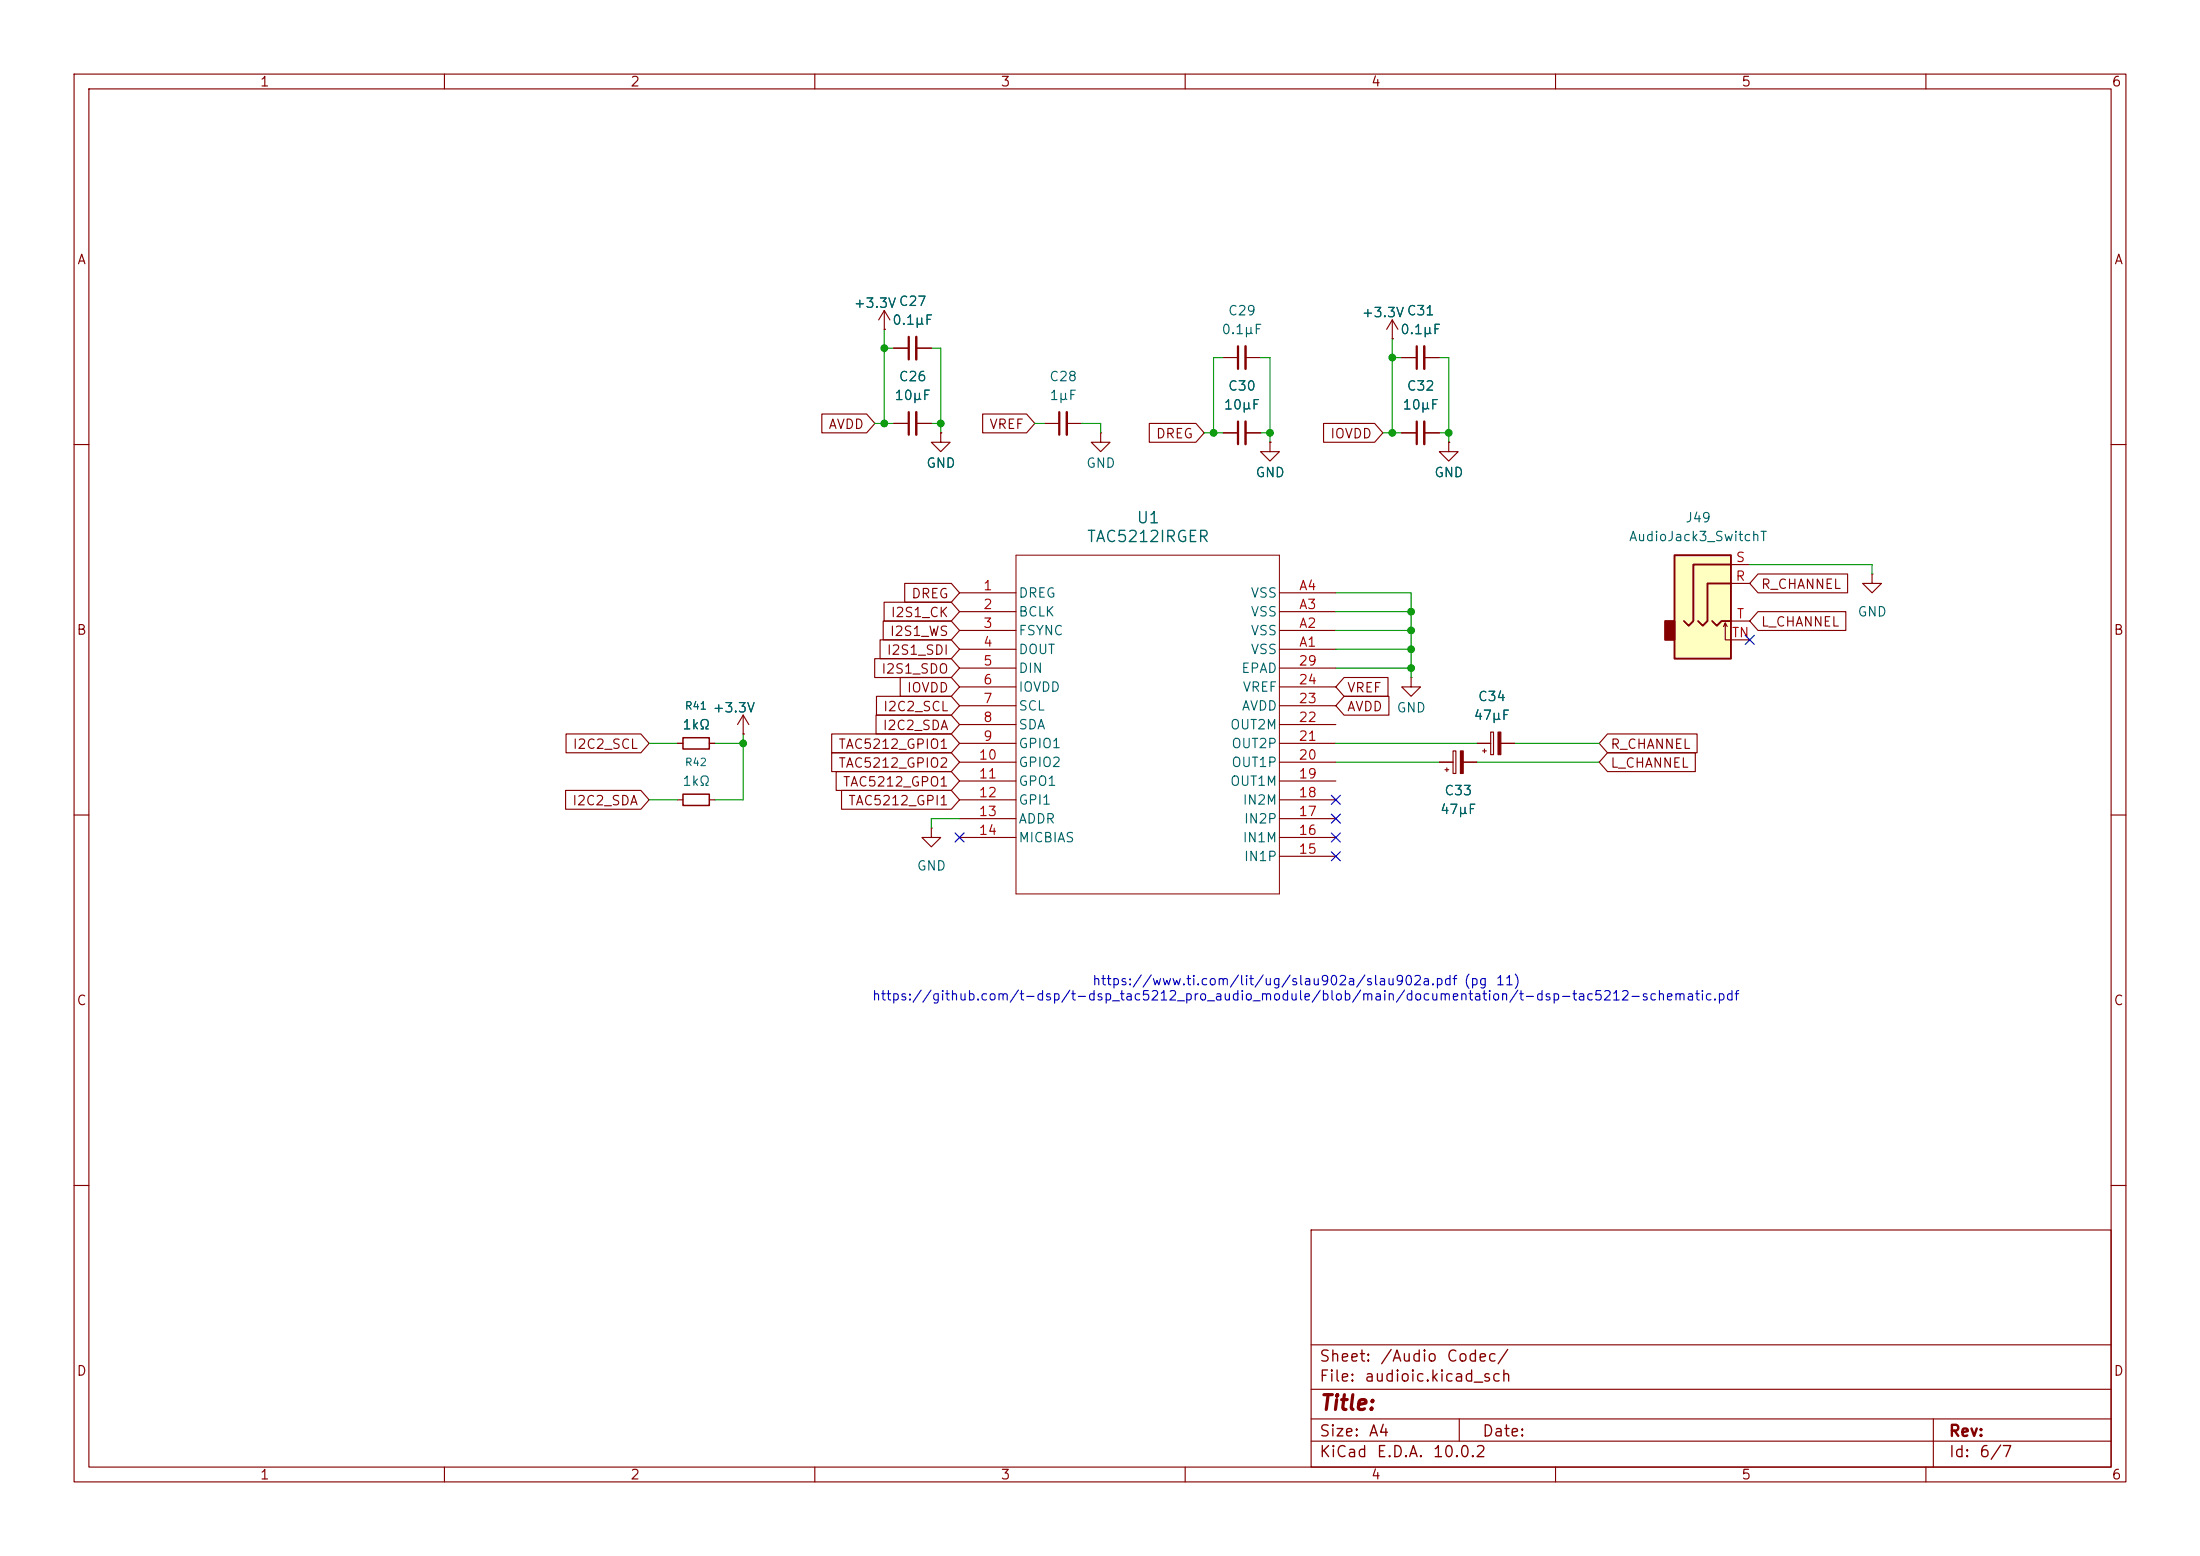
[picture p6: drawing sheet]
<svg xmlns="http://www.w3.org/2000/svg" width="297mm" height="210mm" viewBox="0 0 297 210" stroke-linecap="round" stroke-linejoin="round" font-family="sans-serif">
<g fill="none" stroke="#840000" stroke-width=".15">
<path d="M10 10h277v190h-277zM12 12h273v186h-273zM60 10v2M110 10v2M160 10v2M210 10v2M260 10v2M119.4 44.5h.1M119.4 41.9l-.8 1.3M119.4 41.9l.7 1.3M119.4 41.9v2.6M120.6 47h2.1"/>
<path d="M120.6 57.2h2.1M123.7 47h2M123.7 57.2h2M127 58.4v1.3h1.3l-1.3 1.3-1.3-1.3h1.3M127 58.4h.1M188 45.7h.1M188 43.2l-.8 1.3M188 43.2l.7 1.3M188 43.2v2.5M10 60h2M285 60h2M100.3 99.1h.1"/>
<path d="M100.3 96.5l-.7 1.3M100.3 96.5l.8 1.3M100.3 96.5v2.6M129.5 80h7.7M129.5 82.6h7.7M129.5 85.1h7.7M129.5 87.6h7.7M129.5 90.2h7.7M129.5 92.7h7.7M129.5 95.3h7.7M129.5 97.8h7.7M172.7 80h7.6"/>
<path d="M172.7 82.6h7.6M172.7 85.1h7.6M172.7 87.6h7.6M172.7 90.2h7.6M172.7 92.7h7.6M172.7 95.3h7.6M172.7 97.8h7.6M201.2 98.8h.4v3.1h-.4zM10 110h2M91.4 100.3h.8M91.4 108h.8M95.8 100.3h.7"/>
<path d="M95.8 108h.7M125.7 111.8v1.2h1.3l-1.3 1.3-1.2-1.3h1.2M125.7 111.8h.1M129.5 100.3h7.7M129.5 108h7.7M129.5 102.9h7.7M129.5 105.4h7.7M129.5 110.5h7.7M129.5 113h7.7M172.7 100.3h7.6M172.7 108h7.6M172.7 102.9h7.6"/>
<path d="M172.7 105.4h7.6M172.7 110.5h7.6M172.7 113h7.6M172.7 115.6h7.6M199.4 100.3h1.8M200.2 101.3h.5M200.4 101.1v.5M202.6 100.3h1.9M285 110h2M10 160h2M177 166h108v32h-108zM285 160h2"/>
<path d="M60 198v2M110 198v2M160 198v2M177 194.5h108M177 191.5h108M177 187.5h108M177 181.5h108M197 191.5v3M210 198v2M260 198v2M261 191.5v6.5"/>
</g>
<path d="M122.7 45.5v3M122.7 55.6v3.1" fill="none" stroke="#840000" stroke-width=".3"/>
<path d="M123.7 45.5v3M123.7 55.6v3.1" fill="none" stroke="#840000" stroke-width=".33"/>
<path d="M202.2 98.8h.4v3.1h-.4z" fill="#840000" stroke="#840000" stroke-width=".15"/>
<path d="M92.2 99.6h3.6v1.5h-3.6zM92.2 107.2h3.6v1.5h-3.6z" fill="none" stroke="#840000" stroke-width=".2"/>
<path d="M137.2 74.9h35.5v45.8h-35.5z" fill="none" stroke="#840000" stroke-width=".14"/>
<path d="M226.1 74.9h7.6v14h-7.6z" fill="#ffffc2"/>
<path d="M224.8 83.8h1.3v2.6h-1.3z" fill="#840000" stroke="#840000" stroke-width=".25"/>
<path d="M226.1 74.9h7.6v14h-7.6zM233.7 78.7h-3.2v5.1l-.6 .7-.7-.7M233.7 76.2h-5.1v7.6l-.6 .7-.7-.7M231.1 83.8l.7 .7 .6-.7h1.3" fill="none" stroke="#840000" stroke-width=".25"/>
<g fill="none" stroke="#840000" stroke-width=".15">
<path d="M110.9 55.9h6.1l1.1 1.3-1.1 1.2h-6.1zM119.4 44.5h.1M120.6 57.2h2.1M120.6 47h2.1M123.7 57.2h2M123.7 47h2M127 58.4h.1M132.7 55.9h5.9l1.1 1.3-1.1 1.2h-5.9zM141 57.2h2M144 57.2h2M148.6 58.4v1.3h1.3l-1.3 1.3-1.3-1.3h1.3M148.6 58.4h.1"/>
<path d="M155.2 57.1h6.2l1.2 1.3-1.2 1.3h-6.2zM165.1 58.4h2M165.1 48.3h2M168.1 58.4h2.1M168.1 48.3h2.1M171.4 59.7v1.3h1.3l-1.3 1.2-1.2-1.2h1.2M171.4 59.7h.1M178.7 57.1h6.9l1.1 1.3-1.1 1.3h-6.9zM188 45.7h.1M189.2 58.4h2.1M189.2 48.3h2.1M192.3 58.4h2"/>
<path d="M192.3 48.3h2M195.6 59.7v1.3h1.2l-1.2 1.2-1.3-1.2h1.3M195.6 59.7h.1M122.1 78.7h6.3l1.1 1.3-1.1 1.3h-6.3zM233.7 78.7h2.5M233.7 76.2h2.5M237.3 77.5h12.1v2.5h-12.1l-1.1-1.3zM252.7 77.5v1.2h1.3l-1.3 1.3-1.2-1.3h1.2M252.7 77.5h.1M76.4 99.1h10.1l1.1 1.2-1.1 1.3h-10.1zM100.3 99.1h.1M112.3 99.1h16.1l1.1 1.2-1.1 1.3h-16.1z"/>
<path d="M118.1 88.9h10.3l1.1 1.3-1.1 1.2h-10.3zM118.3 96.5h10.1l1.1 1.3-1.1 1.3h-10.1zM118.3 94h10.1l1.1 1.3-1.1 1.2h-10.1zM118.8 86.4h9.6l1.1 1.2-1.1 1.3h-9.6zM119.2 83.8h9.2l1.1 1.3-1.1 1.3h-9.2zM119.4 81.3h9l1.1 1.3-1.1 1.2h-9zM121.5 91.4h6.9l1.1 1.3-1.1 1.3h-6.9zM181.5 91.4h5.9v2.6h-5.9l-1.2-1.3zM181.5 94h6v2.5h-6l-1.2-1.2zM190.5 91.4v1.3h1.3l-1.3 1.3-1.3-1.3h1.3M190.5 91.4h.1M217 99.1h12.1v2.5h-12.1l-1.1-1.3z"/>
<path d="M232.7 84.6l.2-.5v2.3h3.3M232.9 84.1l.3 .5M233.7 83.8h2.5M237.3 82.5h11.9v2.6h-11.9l-1.1-1.3zM76.4 106.7h10.1l1.1 1.3-1.1 1.2h-10.1zM91.4 100.3h.8M95.8 100.3h.7M112.3 101.6h16.1l1.1 1.3-1.1 1.2h-16.1zM112.9 104.1h15.5l1.1 1.3-1.1 1.3h-15.5zM113.6 106.7h14.8l1.1 1.3-1.1 1.2h-14.8zM194.3 102.9h1.9M195.1 103.9h.5"/>
<path d="M195.3 103.6v.5M196.2 101.3h.3v3.1h-.3zM197.5 102.9h1.9M199.4 100.3h1.8M202.6 100.3h1.9M217 101.6h11.9v2.5h-11.9l-1.1-1.2z"/>
</g>
<path d="M197.2 101.3h.3v3.1h-.3z" fill="#840000" stroke="#840000" stroke-width=".15"/>
<path d="M143 55.6v3.1M167.1 46.7v3.1M167.1 56.9v3M191.3 46.7v3.1M191.3 56.9v3" fill="none" stroke="#840000" stroke-width=".3"/>
<path d="M144 55.6v3.1M168.1 46.7v3.1M168.1 56.9v3M192.3 46.7v3.1M192.3 56.9v3" fill="none" stroke="#840000" stroke-width=".33"/>
<g fill="none" stroke="#009600" stroke-width=".15">
<path d="M118.1 57.2h2.5M119.4 44.5v12.7M119.4 47h1.2M125.7 47h1.3v11.4M125.7 57.2h1.3M139.7 57.2h1.3M146 57.2h2.6v1.2M162.6 58.4h2.5M165.1 48.3h-1.3v10.1M170.2 58.4h1.2M170.2 48.3h1.2v11.4M186.7 58.4h2.5"/>
<path d="M188 48.3h1.2M188 45.7v12.7M194.3 48.3h1.3v11.4M194.3 58.4h1.3M236.2 76.2h16.5v1.3M100.3 99.1v8.9h-3.8M180.3 80h10.2v11.4M180.3 90.2h10.2M180.3 82.6h10.2M180.3 85.1h10.2M180.3 87.6h10.2M87.6 100.3h3.8"/>
<path d="M87.6 108h3.8M96.5 100.3h3.8M129.5 110.5h-3.8v1.3M180.3 100.3h19.1M180.3 102.9h14M199.4 102.9h16.5M204.5 100.3h11.4"/>
</g>
<path d="M235.6 85.8l1.2 1.2M236.8 85.8l-1.2 1.2M128.9 112.4l1.2 1.2M130.1 112.4l-1.2 1.2M179.7 112.4l1.2 1.2M179.7 109.9l1.2 1.2M179.7 115l1.2 1.2M179.7 107.3l1.2 1.3M180.9 112.4l-1.2 1.2M180.9 109.9l-1.2 1.2M180.9 115l-1.2 1.2M180.9 107.3l-1.2 1.3" fill="none" stroke="#000084" stroke-width=".15"/>
<g fill="#009600" stroke="#009600" stroke-width=".14">
<circle cx="119.4" cy="57.2" r=".46"/>
<circle cx="127" cy="57.2" r=".46"/>
<circle cx="119.4" cy="47" r=".46"/>
<circle cx="100.3" cy="100.3" r=".46"/>
<circle cx="190.5" cy="90.2" r=".46"/>
<circle cx="190.5" cy="85.1" r=".46"/>
<circle cx="190.5" cy="82.6" r=".46"/>
<circle cx="195.6" cy="58.4" r=".46"/>
<circle cx="163.8" cy="58.4" r=".46"/>
<circle cx="188" cy="58.4" r=".46"/>
<circle cx="190.5" cy="87.6" r=".46"/>
<circle cx="188" cy="48.3" r=".46"/>
<circle cx="171.4" cy="58.4" r=".46"/>
</g>
<text font-size="2" fill="#840000" x="178" y="190.8">Title:</text>
<g font-size="1.5" fill="#006464">
<text x="153.3" y="71">U1</text>
<text x="146.6" y="73.6">TAC5212IRGER</text>
</g>
<g font-size="1.5" fill="#840000">
<text x="178" y="184.2">Sheet:</text>
<text x="186.2" y="184.2">/Audio</text>
<text x="195.2" y="184.2">Codec/</text>
<text x="178" y="186.9">File:</text>
<text x="184.1" y="186.9">audioic.kicad_sch</text>
<text x="178" y="197.1">KiCad</text>
<text x="178" y="194.3">Size:</text>
<text x="184.7" y="194.3">A4</text>
<text x="185.7" y="197.1">E.D.A.</text>
<text x="193.3" y="197.1">10.0.2</text>
<text x="200" y="194.3">Date:</text>
<text x="263" y="194.3">Rev:</text>
<text x="263" y="197.1">Id:</text>
<text x="267.1" y="197.1">6/7</text>
</g>
<g font-size="1.3" fill="#840000">
<text x="35" y="12">1</text>
<text x="85" y="12">2</text>
<text x="135" y="12">3</text>
<text x="185" y="12">4</text>
<text x="235" y="12">5</text>
<text x="285" y="12">6</text>
<text x="10.3" y="36">A</text>
<text x="285.3" y="36">A</text>
<text x="111.8" y="58.2">AVDD</text>
<text x="133.5" y="58.2">VREF</text>
<text x="156" y="59.5">DREG</text>
<text x="179.5" y="59.5">IOVDD</text>
<text x="120.2" y="83.6">I2S1_CK</text>
<text x="122.9" y="81.1">DREG</text>
<text x="237.6" y="79.8">R_CHANNEL</text>
<text x="10.3" y="86">B</text>
<text x="119.6" y="88.7">I2S1_SDI</text>
<text x="120" y="86.2">I2S1_WS</text>
<text x="237.6" y="84.9">L_CHANNEL</text>
<text x="285.3" y="86">B</text>
<text x="118.9" y="91.2">I2S1_SDO</text>
<text x="122.3" y="93.8">IOVDD</text>
<text x="181.8" y="93.8">VREF</text>
<text x="77.2" y="101.4">I2C2_SCL</text>
<text x="113.1" y="101.4">TAC5212_GPIO1</text>
<text x="119.1" y="98.9">I2C2_SDA</text>
<text x="119.1" y="96.3">I2C2_SCL</text>
<text x="181.8" y="96.3">AVDD</text>
<text x="217.3" y="101.4">R_CHANNEL</text>
<text x="113.1" y="103.9">TAC5212_GPIO2</text>
<text x="113.7" y="106.5">TAC5212_GPO1</text>
<text x="217.3" y="103.9">L_CHANNEL</text>
<text x="77.2" y="109">I2C2_SDA</text>
<text x="114.4" y="109">TAC5212_GPI1</text>
<text x="10.3" y="136">C</text>
<text x="285.3" y="136">C</text>
<text x="10.3" y="186">D</text>
<text x="285.3" y="186">D</text>
<text x="35" y="200">1</text>
<text x="85" y="200">2</text>
<text x="135" y="200">3</text>
<text x="185" y="200">4</text>
<text x="235" y="200">5</text>
<text x="285" y="200">6</text>
</g>
<g font-size="1.3" fill="#006464">
<text x="115.2" y="41.9">+3.3VC27</text>
<text x="120.4" y="44.2">0.1μF</text>
<text x="164.8" y="45.4">0.1μF</text>
<text x="165.7" y="42.9">C29</text>
<text x="183.7" y="43.1">+3.3VC31</text>
<text x="189" y="45.4">0.1μF</text>
<text x="121.3" y="51.8">C26</text>
<text x="141.6" y="51.8">C28</text>
<text x="165.7" y="53">C30</text>
<text x="189.8" y="53">C32</text>
<text x="120.7" y="54.3">10μF</text>
<text x="141.6" y="54.3">1μF</text>
<text x="165.1" y="55.6">10μF</text>
<text x="189.3" y="55.6">10μF</text>
<text x="125" y="63.5">GND</text>
<text x="146.6" y="63.5">GND</text>
<text x="169.4" y="64.7">GND</text>
<text x="193.5" y="64.7">GND</text>
<text x="227.4" y="70.8">J49</text>
<text x="219.8" y="73.4">AudioJack3_SwitchT</text>
<text x="137.4" y="81">DREG</text>
<text x="137.4" y="83.5">BCLK</text>
<text x="168.8" y="83.5">VSS</text>
<text x="168.8" y="81">VSS</text>
<text x="250.7" y="83.5">GND</text>
<text x="137.4" y="86.1">FSYNC</text>
<text x="137.4" y="88.6">DOUT</text>
<text x="168.8" y="88.6">VSS</text>
<text x="168.8" y="86.1">VSS</text>
<text x="137.4" y="91.1">DIN</text>
<text x="137.4" y="93.7">IOVDD</text>
<text x="167.5" y="91.1">EPAD</text>
<text x="167.7" y="93.7">VREF</text>
<text x="199.4" y="95">C34</text>
<text x="92" y="98.8">1kΩ</text>
<text x="96.1" y="96.5">+3.3V</text>
<text x="137.4" y="96.2">SCL</text>
<text x="137.4" y="98.8">SDA</text>
<text x="137.4" y="101.3">GPIO1</text>
<text x="166" y="98.8">OUT2M</text>
<text x="166.2" y="101.3">OUT2P</text>
<text x="167.5" y="96.2">AVDD</text>
<text x="188.5" y="96.5">GND</text>
<text x="198.9" y="97.5">47μF</text>
<text x="92" y="106.4">1kΩ</text>
<text x="137.4" y="103.8">GPIO2</text>
<text x="137.4" y="106.4">GPO1</text>
<text x="166" y="106.4">OUT1M</text>
<text x="166.2" y="103.8">OUT1P</text>
<text x="194.9" y="107.7">C33</text>
<text x="137.4" y="108.9">GPI1</text>
<text x="137.4" y="111.5">ADDR</text>
<text x="167.7" y="108.9">IN2M</text>
<text x="167.8" y="111.5">IN2P</text>
<text x="194.3" y="110.2">47μF</text>
<text x="123.7" y="117.8">GND</text>
<text x="137.4" y="114">MICBIAS</text>
<text x="167.7" y="114">IN1M</text>
<text x="167.8" y="116.5">IN1P</text>
</g>
<g font-size="1.3" fill="#a90000">
<text x="234.2" y="76.2">S</text>
<text x="132.6" y="80">1</text>
<text x="132.6" y="82.5">2</text>
<text x="175.3" y="82.5">A3</text>
<text x="175.3" y="80">A4</text>
<text x="234.2" y="78.7">R</text>
<text x="234.4" y="83.8">T</text>
<text x="132.6" y="85.1">3</text>
<text x="132.6" y="87.6">4</text>
<text x="175.3" y="87.6">A1</text>
<text x="175.3" y="85.1">A2</text>
<text x="233.7" y="86.3">TN</text>
<text x="132.6" y="90.1">5</text>
<text x="132.6" y="92.7">6</text>
<text x="132.6" y="95.2">7</text>
<text x="175.2" y="95.2">23</text>
<text x="175.2" y="92.7">24</text>
<text x="175.2" y="90.1">29</text>
<text x="132.6" y="97.8">8</text>
<text x="132.6" y="100.3">9</text>
<text x="175.2" y="100.3">21</text>
<text x="175.2" y="97.8">22</text>
<text x="132" y="102.8">10</text>
<text x="132" y="105.4">11</text>
<text x="132" y="107.9">12</text>
<text x="175.2" y="107.9">18</text>
<text x="175.2" y="105.4">19</text>
<text x="175.2" y="102.8">20</text>
<text x="132" y="110.5">13</text>
<text x="132" y="113">14</text>
<text x="175.2" y="113">16</text>
<text x="175.2" y="110.5">17</text>
<text x="175.2" y="115.5">15</text>
</g>
<g font-size="1.3" fill="#0000c2">
<text x="117.6" y="135.3">https://github.com/t-dsp/t-dsp_tac5212_pro_audio_module/blob/main/documentation/t-dsp-tac5212-schematic.pdf</text>
<text x="147.4" y="133.3">https://www.ti.com/lit/ug/slau902a/slau902a.pdf (pg</text>
<text x="201.8" y="133.3">11)</text>
</g>
<g font-size="1" fill="#006464">
<text x="92.4" y="96">R41</text>
<text x="92.4" y="103.6">R42</text>
</g>
</svg>
